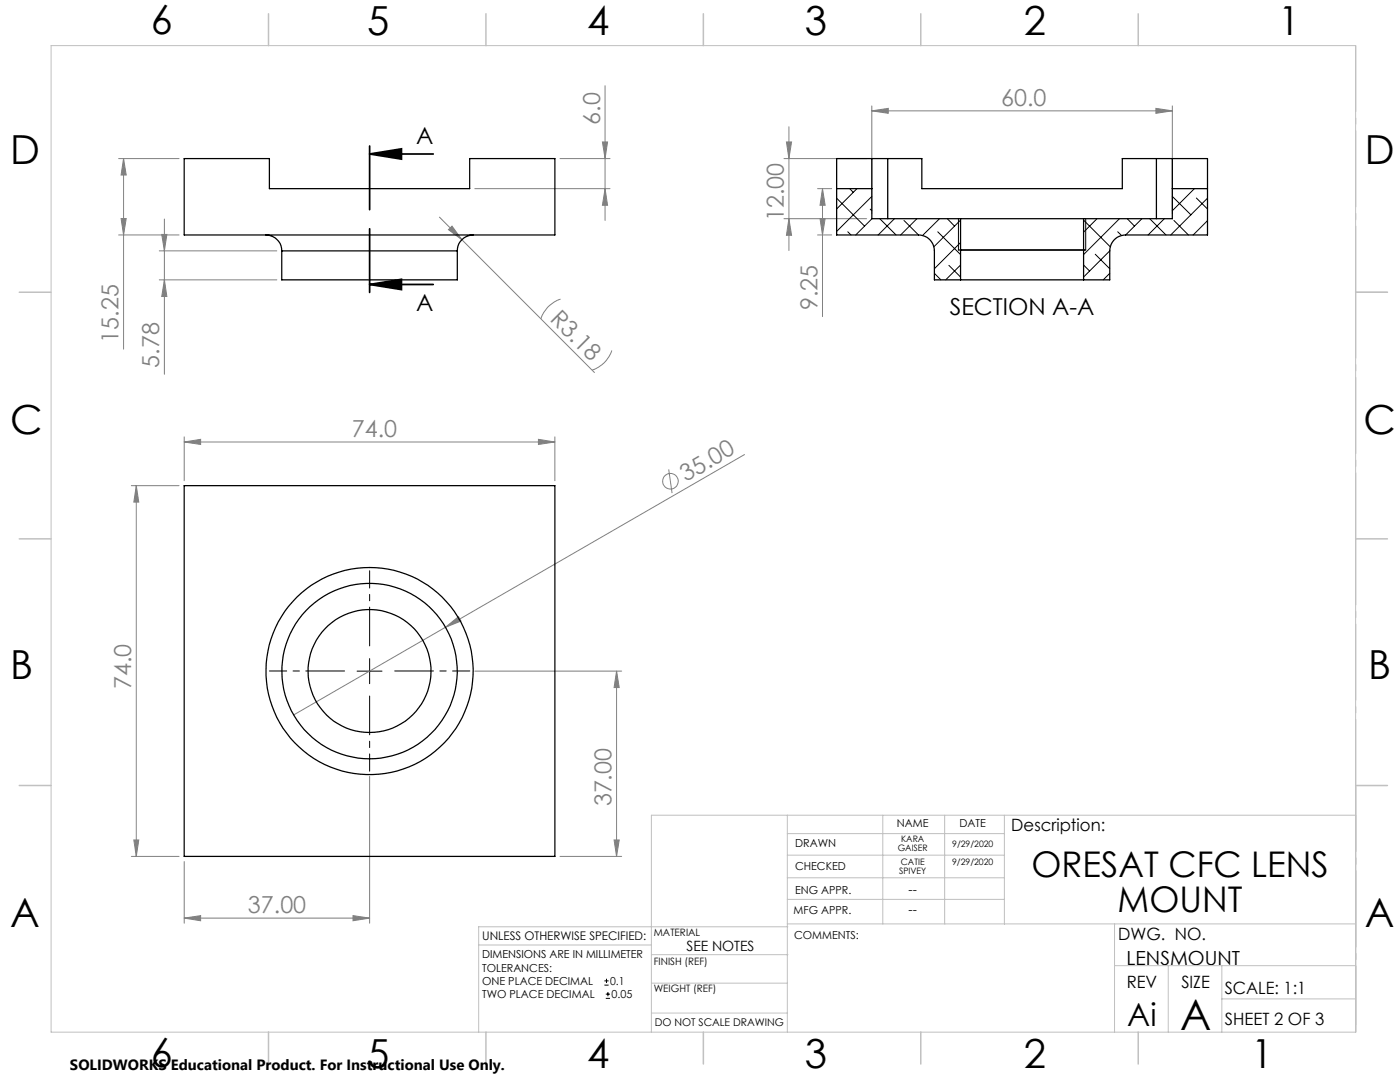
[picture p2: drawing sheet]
<svg xmlns="http://www.w3.org/2000/svg" width="279mm" height="216mm" viewBox="0 0 279 216" stroke-linecap="round" stroke-linejoin="round" font-family="sans-serif">
<g fill="none" stroke="#808080" stroke-width=".2">
<path d="M120.8 17.1v26.9M23.7 31.6h12M24.7 31.6l.5 3.3h-1zM24.7 31.6v38.1M94.8 37.6h26.9M111.8 31.6h9.9M120.2 28.3h1l-.4 3.3zM120.8 37.6l.4 3.4h-1zM156.5 31.6h16.5M157 28.3h1l-.6 3.3zM157.4 25.3v24.7M163.2 37.6h2.8"/>
<path d="M164.1 37.6l.6 3.4h-1zM164.1 37.6v25.6M174 22.1l3.3-.5v1zM174 21.1v21.6M174 22.1h60M230.7 21.6l3.3 .5-3.3 .5zM234 21.1v21.6M23.7 46.9h12M24.2 43.6h1l-.5 3.3zM31.8 50.1h23.4M31.8 55.8h23.4M32.3 46.8h1l-.5 3.3z"/>
<path d="M32.8 55.8l.5 3.4h-1zM32.8 43.7v31M87.7 43.3l30.9 31M89.5 45.8l.7-.7 2 2.7zM111.9 59.7a6 6 0 0 0-3.9 3.9M156.5 43.6h16.5M157.4 43.6l.6 3.4h-1zM163.2 46.9h2.8M163.7 43.6h1l-.6 3.3zM122.1 69.9a6 6 0 0 1-3.9 3.9M26.2 96.9h9.5M27.2 96.9l.5 3.3h-1z"/>
<path d="M27.2 96.9v74M36.8 88.2l3.2-.5v1zM36.8 87.2v8.7M36.8 88.2h73.9M107.5 87.7l3.2 .5-3.2 .5zM110.7 87.2v8.7M133.5 93.7l.6 4.7M148.6 90.7l-59.7 34.5M88.9 125.2l2.6-2.2 .5 .9zM88.9 125.2l-30.3 17.5M94.8 133.9h29.3M123 133.9l.6 3.3h-1z"/>
<path d="M123 133.9v37M73.8 154.9v29.3M26.2 170.9h9.5M26.7 167.6h1l-.5 3.3zM36.8 171.9v12.3M111.8 170.9h12.3M122.6 167.6h1l-.6 3.3zM36.8 183.2l3.2-.5v1zM36.8 183.2h37M70.4 182.7l3.4 .5-3.4 .5z"/>
<circle cx="133.8" cy="96" r="1.56"/>
</g>
<path d="M191.3 43.6v6.3M216.7 43.6v6.3M71.3 133.9h4.9M73.8 131.4v5M120.6 196.6h.9M120.6 195.7h.9M120.9 199.2h.8M120.9 198.4h.8M121 195.3v.8M121.3 197.9v.9" fill="none" stroke="#000" stroke-width=".2"/>
<path d="M73.8 30.7l6.3-1v2zM73.8 30.7h12.7M73.8 29.1v12.7M73.8 56.8l6.3-1.1v2.1zM73.8 45.6v12.7M73.8 56.8h12.7" fill="none" stroke="#000" stroke-width=".35"/>
<path d="M68.8 133.9h-15M73.8 128.9v-15M73.8 138.9v15M78.8 133.9h15" fill="none" stroke="#000" stroke-width=".2" stroke-dasharray="15.2 1.3 1.3 1.3" stroke-dashoffset="7.5"/>
<path d="M270.6 9.1v49.2M270.6 58.3v49.2M270.6 107.5v49.2M270.6 156.7v49.2" fill="none" stroke="#c0c0c0" stroke-width=".2" stroke-dasharray="15.2 1.3 1.3 1.3" stroke-dashoffset="2.1"/>
<g fill="none" stroke="#c0c0c0" stroke-width=".2">
<path d="M10.2 9.1h260.3v196.9h-260.3zM270.5 58.3h6.4M270.5 156.7h6.4M157.1 162.7v43.3M157.1 175.2h43.3M157.1 170.6h43.3M157.1 166.3h43.3M157.1 179.5h43.3M176.2 162.7v21.7M188.5 162.7v21.7M200.4 162.7v21.7M270.6 162.7h-140.6v43.3"/>
<path d="M95.5 188.6h34.5M130 196.2h27.1M130 190.5h27.3M157.1 184.4h113.4M157.2 184.9h-61.7v21.1M222.4 184.4v21.6M222.4 192.7h48.1M233.2 192.7v13.3M243.8 199.3h26.7M243.8 192.7v13.3M130 202.1h27.1"/>
</g>
<g fill="none" stroke="#c0c0c0" stroke-width=".3">
<path d="M53.6 2.8v6.3M97 2.8v6.3M140.4 2.8v6.3M183.8 2.8v6.3M227.2 2.8v6.3M3.8 58.3h6.4M270.5 58.3h6.4M3.8 107.5h6.4M270.5 107.5h6.4M3.8 156.7h6.4M270.5 156.7h6.4M53.6 206v6.3"/>
<path d="M97 206v6.3M140.4 206v6.3M183.8 206v6.3M227.2 206v6.3"/>
</g>
<path d="M191.3 49.9h25.4" fill="none" stroke="#000" stroke-width=".25"/>
<path d="M73.8 30.7l6.3-1v2zM73.8 56.8l6.3-1.1v2.1z" fill="#000"/>
<g fill="#808080">
<path d="M88.9 125.2l2.6-2.2 .5 .9z"/>
<path d="M89.5 45.8l.7-.7 2 2.7z"/>
<path d="M70.4 182.7l3.4 .5-3.4 .5zM36.8 183.2l3.2-.5v1z"/>
<path d="M36.8 88.2l3.2-.5v1zM107.5 87.7l3.2 .5-3.2 .5z"/>
<path d="M174 22.1l3.3-.5v1zM230.7 21.6l3.3 .5-3.3 .5z"/>
<path d="M24.7 31.6l.5 3.3h-1zM24.2 43.6h1l-.5 3.3zM32.3 46.8h1l-.5 3.3zM32.8 55.8l.5 3.4h-1zM120.2 28.3h1l-.4 3.3zM120.8 37.6l.4 3.4h-1z"/>
<path d="M157 28.3h1l-.6 3.3zM157.4 43.6l.6 3.4h-1z"/>
<path d="M123 133.9l.6 3.3h-1zM122.6 167.6h1l-.6 3.3zM27.2 96.9l.5 3.3h-1zM26.7 167.6h1l-.5 3.3z"/>
<path d="M164.1 37.6l.6 3.4h-1zM163.7 43.6h1l-.6 3.3z"/>
</g>
<g fill="none" stroke="#000" stroke-width=".25">
<path d="M36.8 31.6h17v6h39.9v-6h17v15.3h-73.9zM167 37.6h7M174 31.6h-7v15.3h16.3a3.2 3.2 0 0 1 3.2 3.2v5.7h5.2M174 31.6h3.2M174 31.6v12h17.7M177.2 31.6h6.8v6h40v-6h6.8M177.2 31.6v12M230.8 31.6h3.2M230.8 31.6v12M234 31.6h7v15.3h-16.4a3.2 3.2 0 0 0-3.1 3.2v5.7h-5.2M234 37.6h7M234 31.6v12h-17.7"/>
<path d="M53.1 46.9a3.2 3.2 0 0 1 3.1 3.2M56.2 50.1v5.7h35.1v-5.7M56.2 50.1h35.1M94.4 46.9a3.2 3.2 0 0 0-3.1 3.2M191.7 49.9h.1M191.7 43.6h24.6M191.7 55.8h24.6M191.7 49.9h24.6M191.7 43.6v12.2M216.3 49.9h.1M216.3 43.6v12.2M36.8 96.9h73.9v74h-73.9z"/>
<circle cx="73.7" cy="133.9" r="17.5"/>
<circle cx="73.7" cy="133.9" r="12.3"/>
<circle cx="73.7" cy="133.9" r="20.7"/>
</g>
<g fill="none" stroke="#000" stroke-width=".2">
<path d="M167 39.5l5.5 5.6M169.6 37.6l.7 .8M171 37.6l-4 4.1M174 39.2l-7 7M234 39.2l3.7 3.7M238.4 37.6l-4.4 4.5M238.8 39.5l2.2 2.2M241 39.5l-7.4 7.4M169.2 46.2l.6 .7M173.7 41.7l.3 .4M174 43.6l-3.2 3.3M175.6 43.6l3.2 3.3"/>
<path d="M178.5 43.6l-3.2 3.3M180.4 44l2.9 2.9M183 43.6l-3.3 3.3M186.5 54.5l1.3 1.3M187.1 46.2l4.6 4.6M187.5 43.6l-3.4 3.4M189.1 43.6l1.4 1.5M189.4 53l2.3 2.3M191.7 43.9l-5.3 5.3M191.7 48.4l-5.2 5.2M191.7 52.9l-3 2.9M216.3 52.9l1.2 1.2"/>
<path d="M216.3 44l5.3 5.2M218.6 50.7l2.9 2.9M218.9 43.6l-2.6 2.7M221.5 50.1l-5.2 5.2M221.5 54.5l-1.3 1.3M223.1 46.2l.7 .8M223.4 43.6l-7.1 7.2M225 43.6l1.4 1.5M227.9 43.6l-3.3 3.3M229.4 43.6l3.3 3.3M232.4 43.6l-3.3 3.3M234.3 44l2.9 2.9"/>
<path d="M241 44l-2.9 2.9"/>
</g>
<text font-size="8.5" x="235.5" y="205.4">A</text>
<g font-size="8">
<text x="30.1" y="6.8">6</text>
<text x="73.3" y="6.9">5</text>
<text x="117.2" y="6.9">4</text>
<text x="160.6" y="6.9">3</text>
<text x="204.3" y="6.9">2</text>
<text x="255.1" y="6.9">1</text>
<text x="2.1" y="32.7">D</text>
<text x="272.4" y="32.7">D</text>
<text x="2.1" y="86.5">C</text>
<text x="272.1" y="86.5">C</text>
<text x="2.1" y="135.6">B</text>
<text x="273.1" y="135.6">B</text>
<text x="2.1" y="185.1">A</text>
<text x="272.4" y="185.1">A</text>
<text x="30.1" y="213">6</text>
<text x="73.3" y="213">5</text>
<text x="117.2" y="213">4</text>
<text x="160.6" y="213">3</text>
<text x="204.3" y="213">2</text>
<text x="249.7" y="213">1</text>
</g>
<g font-size="7.1">
<text x="205.9" y="174.9">ORESAT CFC LENS</text>
<text x="223" y="182">MOUNT</text>
</g>
<text font-size="6.3" x="225" y="204.6">Ai</text>
<g font-size="4.7" fill="#808080">
<text x="199.8" y="21.1">60.0</text>
<text x="119.8" y="24.9" transform="rotate(-90 119.8 24.9)">6.0</text>
<text x="156.5" y="44.1" transform="rotate(-90 156.5 44.1)">12.00</text>
<text x="109.6" y="63.8" transform="rotate(45 109.6 63.8)">R3.18</text>
<text x="163.2" y="61.9" transform="rotate(-90 163.2 61.9)">9.25</text>
<text x="23.7" y="68.4" transform="rotate(-90 23.7 68.4)">15.25</text>
<text x="31.8" y="73.4" transform="rotate(-90 31.8 73.4)">5.78</text>
<text x="70.2" y="87.2">74.0</text>
<text x="136.9" y="96.2" transform="rotate(-30 136.9 96.2)">35.00</text>
<text x="26.2" y="137.5" transform="rotate(-90 26.2 137.5)">74.0</text>
<text x="122.1" y="160.9" transform="rotate(-90 122.1 160.9)">37.00</text>
<text x="49.5" y="182.2">37.00</text>
</g>
<g font-size="4.7">
<text x="83" y="28.6">A</text>
<text x="83" y="62.1">A</text>
<text x="189.5" y="63">SECTION A-A</text>
</g>
<text font-size="3.9" x="224.8" y="192.5">LENSMOUNT</text>
<g font-size="3.4">
<text x="201.8" y="165.9">Description:</text>
<text x="223.2" y="187.6">DWG. NO.</text>
<text x="224.9" y="197.2">REV</text>
<text x="235.8" y="197.2">SIZE</text>
<text x="244.4" y="198.4">SCALE: 1:1</text>
<text x="244.4" y="204.6">SHEET 2 OF 3</text>
</g>
<text font-size="3" x="14" y="213.5">SOLIDWORKS Educational Product. For Instructional Use Only.</text>
<text font-size="2.8" x="137" y="189.7">SEE NOTES</text>
<g font-size="2.5">
<text x="181.3" y="178.3">--</text>
<text x="181.3" y="182.3">--</text>
</g>
<text font-size="2.4" x="96.2" y="187.5">UNLESS OTHERWISE SPECIFIED:</text>
<g font-size="2.2">
<text x="179" y="165.1">NAME</text>
<text x="191.5" y="165.1">DATE</text>
<text x="158.7" y="169">DRAWN</text>
<text x="158.7" y="173.5">CHECKED</text>
<text x="158.7" y="178.3">ENG APPR.</text>
<text x="158.4" y="182.4">MFG APPR.</text>
<text x="96.2" y="191.2">DIMENSIONS ARE IN MILLIMETER</text>
<text x="158.5" y="187.4">COMMENTS:</text>
<text x="96.2" y="193.9">TOLERANCES:</text>
<text x="96.2" y="196.5">ONE PLACE DECIMAL</text>
<text x="121.8" y="196.5">0.1</text>
<text x="96.2" y="199.2">TWO PLACE DECIMAL</text>
<text x="122.1" y="199.2">0.05</text>
</g>
<text font-size="2.1" x="130.7" y="204.6">DO NOT SCALE DRAWING</text>
<g font-size="2">
<text x="130.5" y="186.8">MATERIAL</text>
<text x="130.5" y="192.5">FINISH (REF)</text>
<text x="130.5" y="198">WEIGHT (REF)</text>
</g>
<g font-size="1.8">
<text x="179.8" y="168">KARA</text>
<text x="179.2" y="169.7">GAISER</text>
<text x="179.8" y="172.6">CATIE</text>
<text x="190" y="172.6">9/29/2020</text>
<text x="190" y="169">9/29/2020</text>
<text x="179.5" y="174.3">SPIVEY</text>
</g>
</svg>
